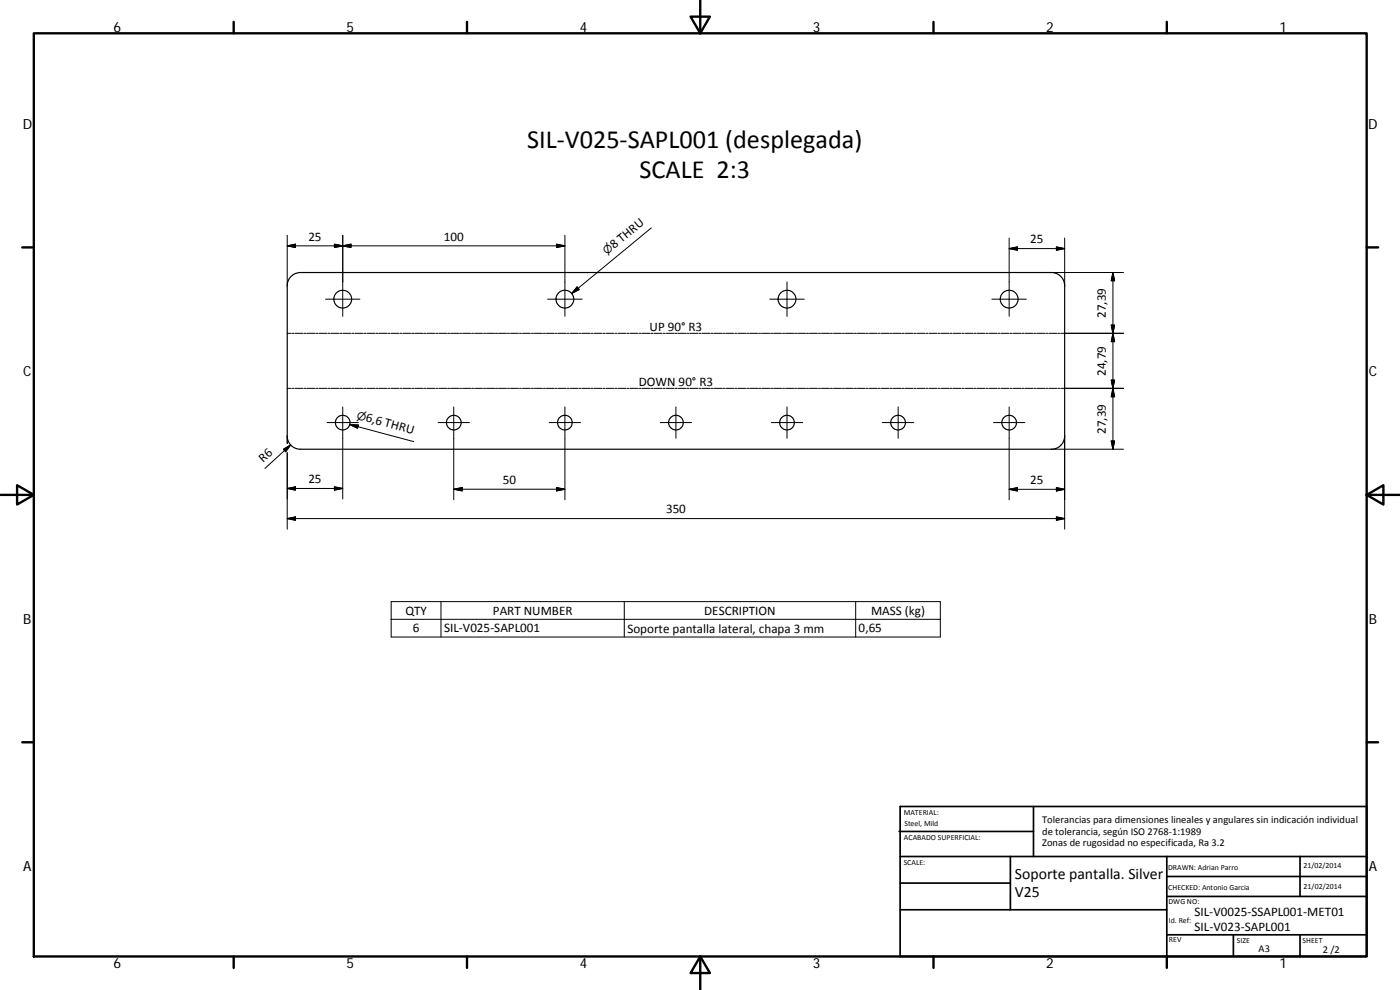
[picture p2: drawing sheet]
<svg xmlns="http://www.w3.org/2000/svg" width="420mm" height="297mm" viewBox="0 0 420 297" stroke-linecap="round" stroke-linejoin="round" font-family="sans-serif">
<g fill="none" stroke="#000" stroke-width=".36">
<path d="M87.2 83.1l1.1-.9 1.9-.4h225.3a4 4 0 0 1 4 3.9v45.1a4 4 0 0 1-4 4h-225.3a4 4 0 0 1-4-4v-45.1l.3-1.4z"/>
<circle cx="102.9" cy="89.8" r="2.67"/>
<circle cx="169.5" cy="89.8" r="2.66"/>
<circle cx="236.2" cy="89.8" r="2.68"/>
<circle cx="302.9" cy="89.8" r="2.67"/>
<circle cx="102.8" cy="126.8" r="2.21"/>
<circle cx="136.2" cy="126.8" r="2.2"/>
<circle cx="169.5" cy="126.8" r="2.2"/>
<circle cx="202.9" cy="126.8" r="2.21"/>
<circle cx="236.2" cy="126.8" r="2.2"/>
<circle cx="269.5" cy="126.8" r="2.2"/>
<circle cx="302.9" cy="126.8" r="2.21"/>
</g>
<g fill="none" stroke="#000" stroke-width=".3">
<path d="M86.2 73.8l2.5-.5v1zM86.2 73.8h83.3M86.2 70.6v15.1M100.4 73.3l2.5 .5-2.5 .5zM102.9 70.6v24.3M102.9 73.8l2.4-.5v1zM167 73.3l2.5 .5-2.5 .5zM169.5 70.6v24.3M195.5 68.4l-23.9 19.7M302.9 74.6l2.5-.5v1zM302.9 74.6h16.6M302.9 71.4v23.5"/>
<path d="M317 74.1l2.5 .5-2.5 .5zM319.5 71.4v14.3M97.7 89.8h10.3M164.3 89.8h10.4M173.2 86.1l.6 .8-2.2 1.2zM231 89.8h10.4M236.2 84.6v10.3M297.7 89.8h10.3M315.5 81.8h21.7M333.5 97.5h1l-.5 2.5zM334 81.8v53M334 81.8l.5 2.4h-1z"/>
<path d="M86.2 100h1.2M86.2 116.5h1.2M87.7 100h.6M87.7 116.5h.6M88.6 116.5h2.4M88.6 100h2.4M91.3 116.5h.6M91.3 100h.6M92.2 116.5h2.4M92.2 100h2.4M94.9 116.5h.6M94.9 100h.6"/>
<path d="M95.8 116.5h2.4M95.8 100h2.4M98.5 116.5h.5M98.5 100h.5M99.3 116.5h2.4M99.3 100h2.4M102 116.5h.6M102 100h.6M102.9 116.5h2.4M102.9 100h2.4M105.6 116.5h.6M105.6 100h.6"/>
<path d="M106.5 116.5h2.4M106.5 100h2.4M109.2 116.5h.6M109.2 100h.6M110.1 116.5h2.4M110.1 100h2.4M112.8 116.5h.6M112.8 100h.6M113.7 116.5h2.4M113.7 100h2.4M116.4 116.5h.6M116.4 100h.6"/>
<path d="M117.3 116.5h2.4M117.3 100h2.4M120 116.5h.6M120 100h.6M120.9 116.5h2.4M120.9 100h2.4M123.6 116.5h.6M123.6 100h.6M124.5 116.5h2.4M124.5 100h2.4M127.2 116.5h.6M127.2 100h.6"/>
<path d="M128.1 116.5h2.4M128.1 100h2.4M130.8 116.5h.5M130.8 100h.5M131.7 116.5h2.4M131.7 100h2.4M134.4 116.5h.6M134.4 100h.6M135.2 116.5h2.5M135.2 100h2.5M137.9 116.5h.6M137.9 100h.6"/>
<path d="M138.8 116.5h2.4M138.8 100h2.4M141.6 116.5h.5M141.6 100h.5M142.4 116.5h2.4M142.4 100h2.4M145.1 116.5h.6M145.1 100h.6M146 116.5h2.4M146 100h2.4M148.7 116.5h.6M148.7 100h.6"/>
<path d="M149.6 116.5h2.4M149.6 100h2.4M152.3 116.5h.6M152.3 100h.6M153.2 116.5h2.4M153.2 100h2.4M155.9 116.5h.6M155.9 100h.6M156.8 116.5h2.4M156.8 100h2.4M159.5 116.5h.6M159.5 100h.6"/>
<path d="M160.4 116.5h2.4M160.4 100h2.4M163.1 116.5h.6M163.1 100h.6M164 116.5h2.4M164 100h2.4M166.7 116.5h.5M166.7 100h.5M167.5 116.5h2.4M167.5 100h2.4M170.3 116.5h.5M170.3 100h.5"/>
<path d="M171.2 116.5h2.4M171.2 100h2.4M173.9 116.5h.5M173.9 100h.5M174.7 116.5h2.4M174.7 100h2.4M177.4 116.5h.6M177.4 100h.6M178.3 116.5h2.4M178.3 100h2.4M181 116.5h.6M181 100h.6"/>
<path d="M181.9 116.5h2.4M181.9 100h2.4M184.6 116.5h.6M184.6 100h.6M185.5 116.5h2.4M185.5 100h2.4M188.2 116.5h.6M188.2 100h.6M189.1 116.5h2.4M189.1 100h2.4M191.8 116.5h.6M191.8 100h.6"/>
<path d="M192.7 116.5h2.4M192.7 100h2.4M195.4 116.5h.6M195.4 100h.6M196.3 116.5h2.4M196.3 100h2.4M199 116.5h.5M199 100h.5M199.9 116.5h2.4M199.9 100h2.4M202.6 116.5h.6M202.6 100h.6"/>
<path d="M203.4 116.5h2.5M203.4 100h2.5M206.1 116.5h.6M206.1 100h.6M207 116.5h2.4M207 100h2.4M209.8 116.5h.5M209.8 100h.5M210.6 116.5h2.4M210.6 100h2.4M213.3 116.5h.6M213.3 100h.6"/>
<path d="M214.2 116.5h2.4M214.2 100h2.4M216.9 116.5h.6M216.9 100h.6M217.8 116.5h2.4M217.8 100h2.4M220.5 116.5h.6M220.5 100h.6M221.4 116.5h2.4M221.4 100h2.4M224.1 116.5h.6M224.1 100h.6"/>
<path d="M225 116.5h2.4M225 100h2.4M227.7 116.5h.6M227.7 100h.6M228.6 116.5h2.4M228.6 100h2.4M231.3 116.5h.6M231.3 100h.6M232.2 116.5h2.4M232.2 100h2.4M234.9 116.5h.6M234.9 100h.6"/>
<path d="M235.8 116.5h2.4M235.8 100h2.4M238.5 116.5h.6M238.5 100h.6M239.4 116.5h2.4M239.4 100h2.4M242.1 116.5h.5M242.1 100h.5M242.9 116.5h2.4M242.9 100h2.4M245.6 116.5h.6M245.6 100h.6"/>
<path d="M246.5 116.5h2.4M246.5 100h2.4M249.2 116.5h.6M249.2 100h.6M250.1 116.5h2.4M250.1 100h2.4M252.8 116.5h.6M252.8 100h.6M253.7 116.5h2.4M253.7 100h2.4M256.4 116.5h.6M256.4 100h.6"/>
<path d="M257.3 116.5h2.4M257.3 100h2.4M260 116.5h.6M260 100h.6M260.9 116.5h2.4M260.9 100h2.4M263.6 116.5h.6M263.6 100h.6M264.5 116.5h2.4M264.5 100h2.4M267.2 116.5h.6M267.2 100h.6"/>
<path d="M268.1 116.5h2.4M268.1 100h2.4M270.8 116.5h.6M270.8 100h.6M271.7 116.5h2.4M271.7 100h2.4M274.4 116.5h.5M274.4 100h.5M275.3 116.5h2.3M275.3 100h2.3M277.9 116.5h.6M277.9 100h.6"/>
<path d="M278.8 116.5h2.4M278.8 100h2.4M281.5 116.5h.6M281.5 100h.6M282.4 116.5h2.4M282.4 100h2.4M285.1 116.5h.6M285.1 100h.6M286 116.5h2.4M286 100h2.4M288.7 116.5h.6M288.7 100h.6"/>
<path d="M289.6 116.5h2.4M289.6 100h2.4M292.3 116.5h.6M292.3 100h.6M293.2 116.5h2.4M293.2 100h2.4M295.9 116.5h.6M295.9 100h.6M296.8 116.5h2.4M296.8 100h2.4M299.5 116.5h.6M299.5 100h.6"/>
<path d="M300.4 116.5h2.4M300.4 100h2.4M303.1 116.5h.6M303.1 100h.6M304 116.5h2.4M304 100h2.4M306.7 116.5h.6M306.7 100h.6M307.6 116.5h2.4M307.6 100h2.4M310.2 116.5h.6M310.2 100h.6"/>
<path d="M311.1 116.5h2.4M311.1 100h2.4M313.8 116.5h.6M313.8 100h.6M314.8 116.5h2.4M314.8 100h2.4M317.4 116.5h.6M317.4 100h.6M318.3 116.5h18.9M318.3 100h18.9M333.5 114h1l-.5 2.5zM334 100l.5 2.5h-1z"/>
<path d="M334 116.5l.5 2.5h-1zM85.1 134.8l2.1-1.3-1.5 2.1zM86.2 130.8v2.3M86.2 135.8v23M87.2 133.5l-7.7 7.1M98.2 126.8h9.4M102.9 122.1v27.6M105 127.4l19.2 5.1M105 127.4l2.5 .1-.2 1zM131.5 126.8h9.4M136.2 122.1v27.9M164.8 126.8h9.4"/>
<path d="M169.5 122.1v27.9M198.2 126.8h9.4M202.9 122.1v9.4M231.5 126.8h9.4M236.2 122.1v9.4M264.8 126.8h9.4M269.5 122.1v9.4M298.2 126.8h9.4M302.9 122.1v27.9M315.5 134.8h21.7M319.5 130.8v28M333.5 132.3h1l-.5 2.5z"/>
<path d="M86.2 155.6l2.5-.5v1zM86.2 146.6l2.5-.5v1zM86.2 155.6h233.3M86.2 146.6h16.7M100.4 146.1l2.5 .5-2.5 .5zM136.2 146.8l2.5-.5v1zM136.2 146.8h33.3M167 146.3l2.5 .5-2.5 .5zM302.9 146.8l2.5-.5v1zM302.9 146.8h16.6M317 155.1l2.5 .5-2.5 .5zM317 146.3l2.5 .5-2.5 .5z"/>
<path d="M117.4 180.5h164.8v10.6h-164.8zM117.4 185.8h164.8M132.3 180.5v10.6M187.4 180.5v10.6M256.8 180.5v10.6"/>
</g>
<g fill="none" stroke="#000" stroke-width=".71">
<path d="M10.1 10h400.1v277h-400.1zM70.1 6.6v3.4M140.2 6.6v3.4M207.3 5h5.8l-2.9 5zM210.2 0v10M280.2 6.6v3.4M350.2 6.6v3.4M6.7 74.2h3.4M410.2 74.2h3.4M.2 148.5h9.9M5.1 145.6l5 2.9-5 2.9zM410.2 148.5l5-2.9v5.8z"/>
<path d="M410.2 148.5h9.9M6.7 222.7h3.4M410.2 222.7h3.4M70.1 287v3.4M140.2 287v3.4M210.2 287l2.9 5h-5.8zM210.2 287v10M280.2 287v3.4M350.2 287v3.4"/>
</g>
<g fill="none" stroke="#000" stroke-width=".51">
<path d="M269.8 249.5h40.4M270.1 257h140.1M270.1 242h140.1v45h-140.1zM303.2 257v16M310.2 242v15M350.2 257v30M390.2 257v12M270.1 273h80.1M270.1 265h33.1M350.2 269h60M350.2 263h60M350.2 280.5h60"/>
<path d="M370.2 280.5v6.5M390.2 280.5v6.5"/>
</g>
<g fill="#000" stroke="#000" stroke-width=".3">
<path d="M86.2 73.8l2.5-.5v1zM100.4 73.3l2.5 .5-2.5 .5zM102.9 73.8l2.4-.5v1zM167 73.3l2.5 .5-2.5 .5zM302.9 74.6l2.5-.5v1zM317 74.1l2.5 .5-2.5 .5zM173.2 86.1l.6 .8-2.2 1.2zM333.5 97.5h1l-.5 2.5zM334 81.8l.5 2.4h-1zM333.5 114h1l-.5 2.5zM334 100l.5 2.5h-1zM334 116.5l.5 2.5h-1z"/>
<path d="M85.1 134.8l2.1-1.3-1.5 2.1zM105 127.4l2.5 .1-.2 1zM333.5 132.3h1l-.5 2.5zM86.2 155.6l2.5-.5v1zM86.2 146.6l2.5-.5v1zM100.4 146.1l2.5 .5-2.5 .5zM136.2 146.8l2.5-.5v1zM167 146.3l2.5 .5-2.5 .5zM302.9 146.8l2.5-.5v1zM317 155.1l2.5 .5-2.5 .5zM317 146.3l2.5 .5-2.5 .5z"/>
</g>
<g font-size="7.9">
<text x="158.2" y="44.3">SIL‐V025‐SAPL001 (desplegada)</text>
<text x="191.9" y="53.3">SCALE 2:3</text>
</g>
<g font-size="4.7">
<text x="304.6" y="263.9">Soporte pantalla. Silver</text>
<text x="304.6" y="269.3">V25</text>
</g>
<g font-size="4.2">
<text x="34" y="9.6">6</text>
<text x="104" y="9.6">5</text>
<text x="174" y="9.6">4</text>
<text x="244" y="9.6">3</text>
<text x="314" y="9.6">2</text>
<text x="384" y="9.6">1</text>
<text x="6.8" y="38.7">D</text>
<text x="410.6" y="38.7">D</text>
<text x="7" y="112.9">C</text>
<text x="410.8" y="112.9">C</text>
<text x="7" y="187.1">B</text>
<text x="410.8" y="187.1">B</text>
<text x="7" y="261.3">A</text>
<text x="410.8" y="261.3">A</text>
<text x="34" y="290.4">6</text>
<text x="104" y="290.4">5</text>
<text x="174" y="290.4">4</text>
<text x="244" y="290.4">3</text>
<text x="314" y="290.4">2</text>
<text x="384" y="290.4">1</text>
</g>
<g font-size="3.9">
<text x="92.6" y="72.2">25</text>
<text x="133.2" y="72.2">100</text>
<text x="184.3" y="74.8" transform="rotate(-39 184.3 74.8)">8 THRU</text>
<text x="309.2" y="73">25</text>
<text x="331.9" y="95.4" transform="rotate(-90 331.9 95.4)">27,39</text>
<text x="195" y="99.2">UP 90° R3</text>
<text x="331.9" y="112.8" transform="rotate(-90 331.9 112.8)">24,79</text>
<text x="191.7" y="115.8">DOWN 90° R3</text>
<text x="109.6" y="126.4" transform="rotate(15 109.6 126.4)">6,6 THRU</text>
<text x="331.9" y="130.2" transform="rotate(-90 331.9 130.2)">27,39</text>
<text x="79" y="138.9" transform="rotate(-42 79 138.9)">R6</text>
<text x="92.6" y="145">25</text>
<text x="150.9" y="145.2">50</text>
<text x="309.2" y="145.3">25</text>
<text x="199.9" y="154">350</text>
<text x="121.7" y="184.4">QTY</text>
<text x="147.9" y="184.4">PART NUMBER</text>
<text x="211.3" y="184.4">DESCRIPTION</text>
<text x="261.4" y="184.5">MASS (kg)</text>
<text x="123.9" y="189.7">6</text>
<text x="133.3" y="189.7">SIL‐V025‐SAPL001</text>
<text x="188.3" y="189.8">Soporte pantalla lateral, chapa 3 mm</text>
<text x="257.7" y="189.7">0,65</text>
<text x="358.5" y="274.9">SIL‐V0025‐SSAPL001‐MET01</text>
<text x="358.5" y="279.4">SIL‐V023‐SAPL001</text>
</g>
<g font-size="3.3">
<text x="182.1" y="76.6" transform="rotate(-39 182.1 76.6)">⌀</text>
<text x="106.9" y="125.7" transform="rotate(15 106.9 125.7)">⌀</text>
</g>
<g font-size="3.1">
<text x="312.8" y="246.8">Tolerancias para dimensiones lineales y angulares sin indicación individual</text>
<text x="312.8" y="250.4">de tolerancia, según ISO 2768‐1:1989</text>
<text x="312.8" y="254">Zonas de rugosidad no especificada, Ra 3.2</text>
<text x="377.7" y="285.6">A3</text>
<text x="397" y="285.9">2 /2</text>
</g>
<g font-size="2.4">
<text x="271.2" y="244.4">MATERIAL:</text>
<text x="271.3" y="251.9">ACABADO SUPERFICIAL:</text>
<text x="271.4" y="247.9">Steel, Mild</text>
<text x="271.2" y="259.7">SCALE:</text>
<text x="350.6" y="260.9">DRAWN: Adrian Parro</text>
<text x="391.2" y="260.6">21/02/2014</text>
<text x="350.6" y="267">CHECKED: Antonio Garcia</text>
<text x="391.2" y="266.6">21/02/2014</text>
<text x="350.7" y="271.4">DWG NO:</text>
<text x="350.8" y="276.8">Id. Ref:</text>
<text x="350.8" y="282.8">REV</text>
<text x="371.2" y="282.9">SIZE</text>
<text x="390.9" y="282.9">SHEET</text>
</g>
</svg>
